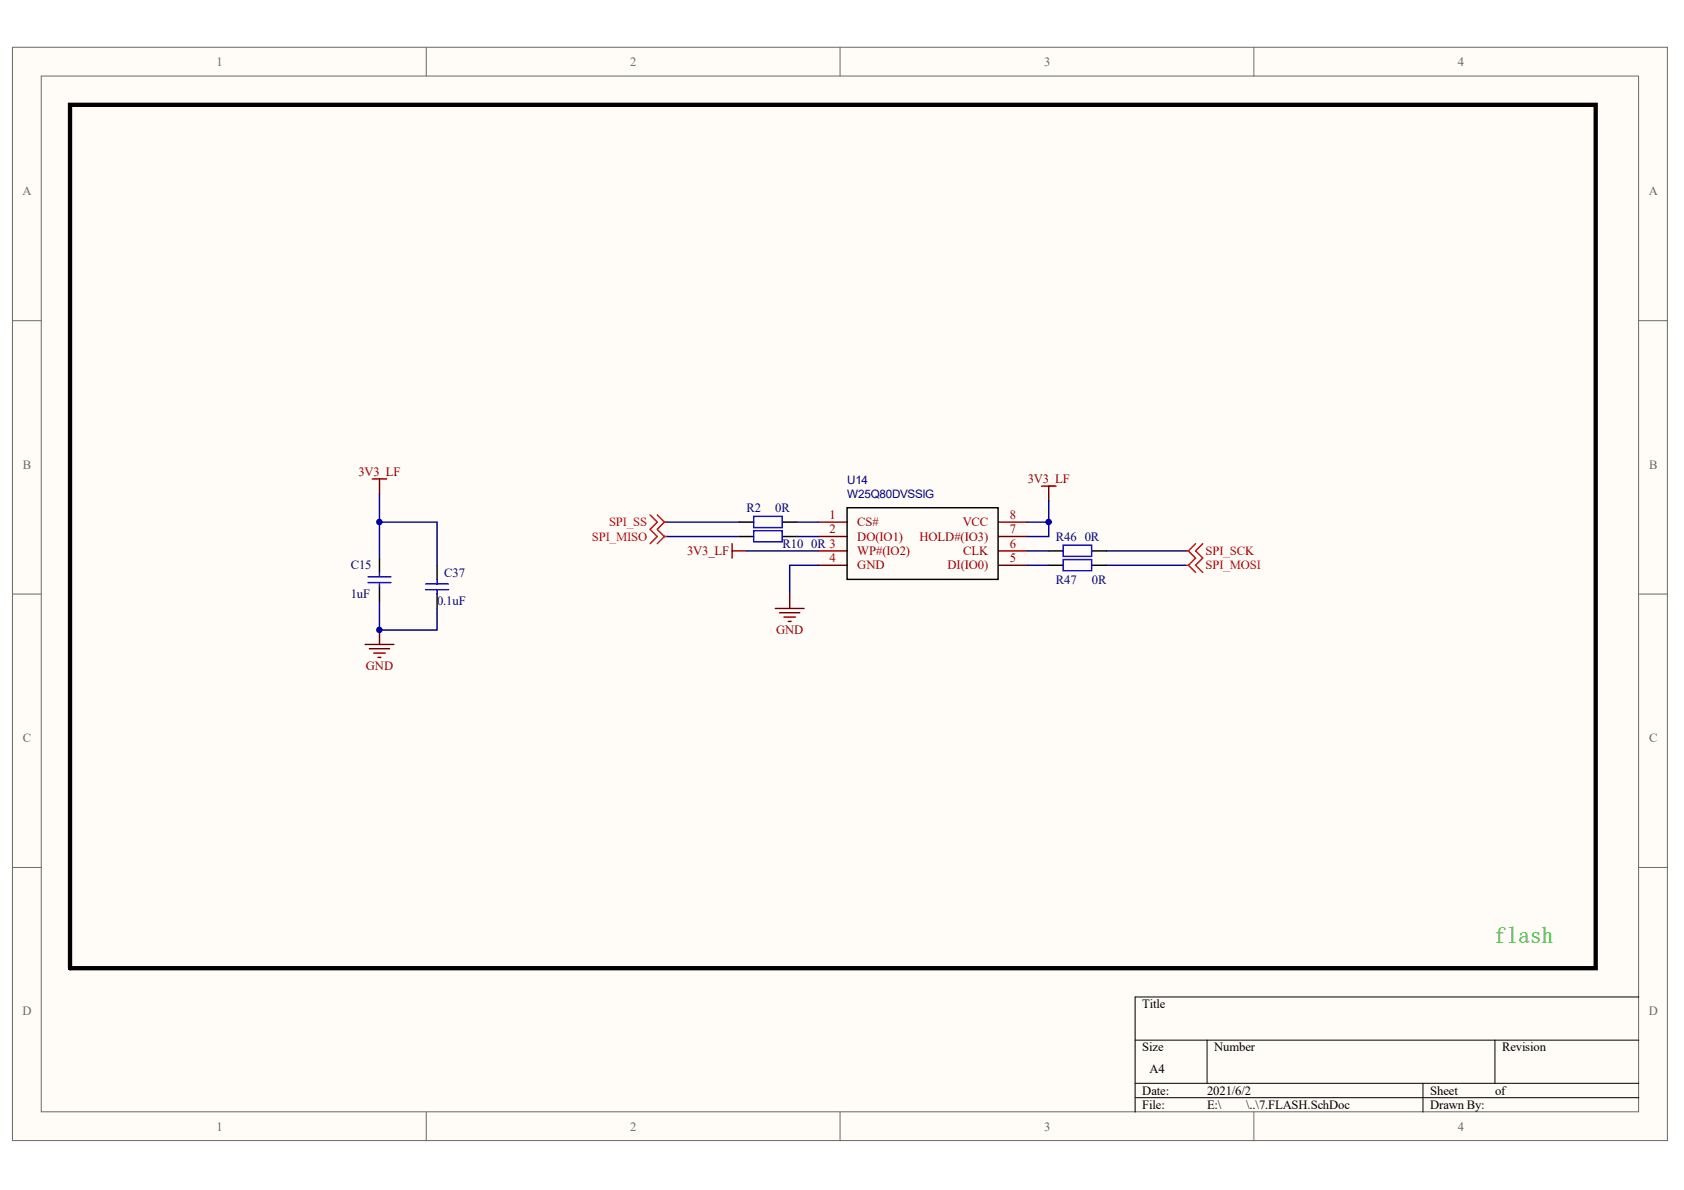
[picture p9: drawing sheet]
<svg xmlns="http://www.w3.org/2000/svg" width="297mm" height="210mm" viewBox="0 0 297 210" stroke-linecap="round" stroke-linejoin="round" font-family="sans-serif">
<g fill="#fffcf8" stroke="#696969" stroke-width=".18">
<path d="M2.2 8.3h291.9v192.9h-291.9z"/>
<path d="M7.3 13.4h281.7v182.7h-281.7z"/>
</g>
<path d="M75.2 8.3v5.1M148.2 8.3v5.1M221.2 8.3v5.1M2.2 56.6h5.1M289.1 56.6h5.1M2.2 104.8h5.1M289.1 104.8h5.1M2.2 153h5.1M289.1 153h5.1M75.2 196.2v5M148.2 196.2v5M221.2 196.2v5" fill="none" stroke="#696969" stroke-width=".18"/>
<path d="M289.1 175.9h-88.9v20.3M200.2 183.5h88.9M200.2 191.1h88.9M200.2 193.6h88.9M212.9 183.5v7.6M251 191.1v5.1M263.7 183.5v7.6" fill="none" stroke="#000" stroke-width=".18"/>
<g fill="none" stroke="#000" stroke-width=".25">
<path d="M66.9 98.4v2.6M77.1 99.7v2.5M130.4 92.1h2.5M130.4 94.6h2.5M138 92.1h2.6M138 94.6h2.6M149.4 89.6h26.7v12.6h-26.7zM185 99.7h2.5M185 97.2h2.5M192.6 99.7h2.5M192.6 97.2h2.5M66.9 103.5v2.6"/>
<path d="M77.1 104.8v2.5"/>
</g>
<path d="M132.9 91.1h5.1v2h-5.1zM132.9 93.6h5.1v2h-5.1zM187.5 98.7h5.1v2h-5.1zM187.5 96.2h5.1v1.9h-5.1zM64.9 101.7h4.1M64.9 102.8h4.1M66.9 101v.7M66.9 102.8v.7M75.1 104h4M75.1 103h4M77.1 102.2v.8M77.1 104v.8" fill="none" stroke="#00f" stroke-width=".25"/>
<g fill="none" stroke="#000080" stroke-width=".25">
<path d="M66.9 98.4v-6.3h10.2v7.6M66.9 87v5.1M117.7 92.1h12.7M117.7 94.6h12.7M131.7 97.2h12.7M140.6 92.1h3.8M140.6 94.6h3.8M144.4 99.7h-5.1v5.1M181.2 97.2h3.8M181.2 99.7h3.8M185 88.3v3.8h-3.8M185 92.1v2.5h-3.8"/>
<path d="M195.1 97.2h14M195.1 99.7h14M66.9 106.1v5h10.2v-3.8"/>
</g>
<path d="M12.4 18.5h269.1v152.3h-269.1z" fill="none" stroke="#000" stroke-width=".76"/>
<path d="M144.4 92.1h5M144.4 94.6h5M144.4 97.2h5M144.4 99.7h5M176.1 92.1h5.1M176.1 94.6h5.1M176.1 97.2h5.1M176.1 99.7h5.1" fill="none" stroke="#800" stroke-width=".25"/>
<g fill="none" stroke="#800000" stroke-width=".25">
<path d="M65.7 84.5h2.5M66.9 84.5v2.5M129.1 95.9v2.5M129.1 97.2h2.6M183.7 85.8h2.6M185 85.8v2.5M64.4 113.7h5.1M65.2 114.4h3.5M65.9 115.2h2.1M66.7 116h.5M66.9 111.1v2.6M136.8 107.3h5"/>
<path d="M137.5 108.1h3.6M138.3 108.8h2M139 109.6h.5M139.3 104.8v2.5"/>
</g>
<path d="M114.7 90.8l1.2 1.3-1.2 1.3 1.2 1.2-1.2 1.3M115.9 90.8l1.3 1.3M117.2 94.6l-1.3 1.3M117.2 92.1l-1.3 1.3 1.3 1.2M117.2 94.6h.5M117.2 92.1h.5M209.1 97.2h.5M209.1 99.7h.5M209.6 97.2l1.3 1.2-1.3 1.3M209.6 99.7l1.3 1.3M210.9 95.9l-1.3 1.3M212.2 95.9l-1.3 1.3 1.3 1.2-1.3 1.3 1.3 1.3" fill="none" stroke="#f00" stroke-width=".25"/>
<g fill="#000080" stroke="#000080" stroke-width=".18">
<circle cx="66.9" cy="111.1" r=".48"/>
<circle cx="66.9" cy="92.1" r=".48"/>
<circle cx="185" cy="92.1" r=".48"/>
</g>
<text font-size="4" fill="#00bf00" x="263.7" y="166.4">flash</text>
<g font-size="2.2" fill="#696969">
<text x="38.2" y="11.6">1</text>
<text x="111.2" y="11.6">2</text>
<text x="184.2" y="11.6">3</text>
<text x="257.1" y="11.6">4</text>
<text x="3.9" y="34.4">A</text>
<text x="290.8" y="34.4">A</text>
<text x="4" y="82.7">B</text>
<text x="290.9" y="82.7">B</text>
<text x="4" y="130.9">C</text>
<text x="290.9" y="130.9">C</text>
<text x="3.9" y="179.1">D</text>
<text x="290.8" y="179.1">D</text>
<text x="38.2" y="199.4">1</text>
<text x="111.2" y="199.4">2</text>
<text x="184.2" y="199.4">3</text>
<text x="257.1" y="199.4">4</text>
</g>
<g font-size="2.2" fill="#800000">
<text x="63.2" y="83.9">3V3_LF</text>
<text x="181.3" y="85.2">3V3_LF</text>
<text x="121.2" y="97.9">3V3_LF</text>
<text x="136.9" y="111.9">GND</text>
<text x="64.5" y="118.2">GND</text>
</g>
<g font-size="2.2" fill="#f00">
<text x="104.4" y="95.4">SPI_MISO</text>
<text x="107.4" y="92.8">SPI_SS</text>
<text x="212.7" y="97.9">SPI_SCK</text>
<text x="212.7" y="100.4">SPI_MOSI</text>
</g>
<g font-size="2.2" fill="#000080">
<text x="131.7" y="90.3">R2</text>
<text x="136.8" y="90.3">0R</text>
<text x="186.3" y="95.4">R46</text>
<text x="191.3" y="95.4">0R</text>
<text x="61.9" y="100.4">C15</text>
<text x="78.4" y="101.7">C37</text>
<text x="138" y="96.6">R10</text>
<text x="143.1" y="96.6">0R 3</text>
<text x="61.9" y="105.5">1uF</text>
<text x="77.1" y="106.8">0.1uF</text>
<text x="186.3" y="103">R47</text>
<text x="192.6" y="103">0R</text>
</g>
<g font-size="2.2" fill="#800">
<text x="146.3" y="91.5">1</text>
<text x="146.3" y="94.1">2</text>
<text x="151.2" y="92.8">CS#</text>
<text x="151.2" y="95.4">DO(IO1)</text>
<text x="162.2" y="95.4">HOLD#(IO3)</text>
<text x="169.8" y="92.8">VCC</text>
<text x="178.1" y="94.1">7</text>
<text x="178.1" y="91.5">8</text>
<text x="146.3" y="99.2">4</text>
<text x="151.2" y="97.9">WP#(IO2)</text>
<text x="151.2" y="100.4">GND</text>
<text x="167.1" y="100.4">DI(IO0)</text>
<text x="169.9" y="97.9">CLK</text>
<text x="178.1" y="99.2">5</text>
<text x="178.1" y="96.6">6</text>
</g>
<g font-size="2.2">
<text x="201.5" y="177.8">Title</text>
<text x="201.5" y="185.5">Size</text>
<text x="214.2" y="185.5">Number</text>
<text x="265" y="185.5">Revision</text>
<text x="202.8" y="189.3">A4</text>
<text x="201.5" y="193.1">Date:</text>
<text x="201.5" y="195.6">File:</text>
<text x="212.9" y="193.1">2021/6/2</text>
<text x="212.9" y="195.6">E:\</text>
<text x="219.8" y="195.6">\..\7.FLASH.SchDoc</text>
<text x="252.3" y="193.1">Sheet</text>
<text x="252.3" y="195.6">Drawn By:</text>
<text x="263.7" y="193.1">of</text>
</g>
<g font-size="2.1" fill="#000080">
<text x="149.4" y="85.4">U14</text>
<text x="149.4" y="87.9">W25Q80DVSSIG</text>
</g>
</svg>
